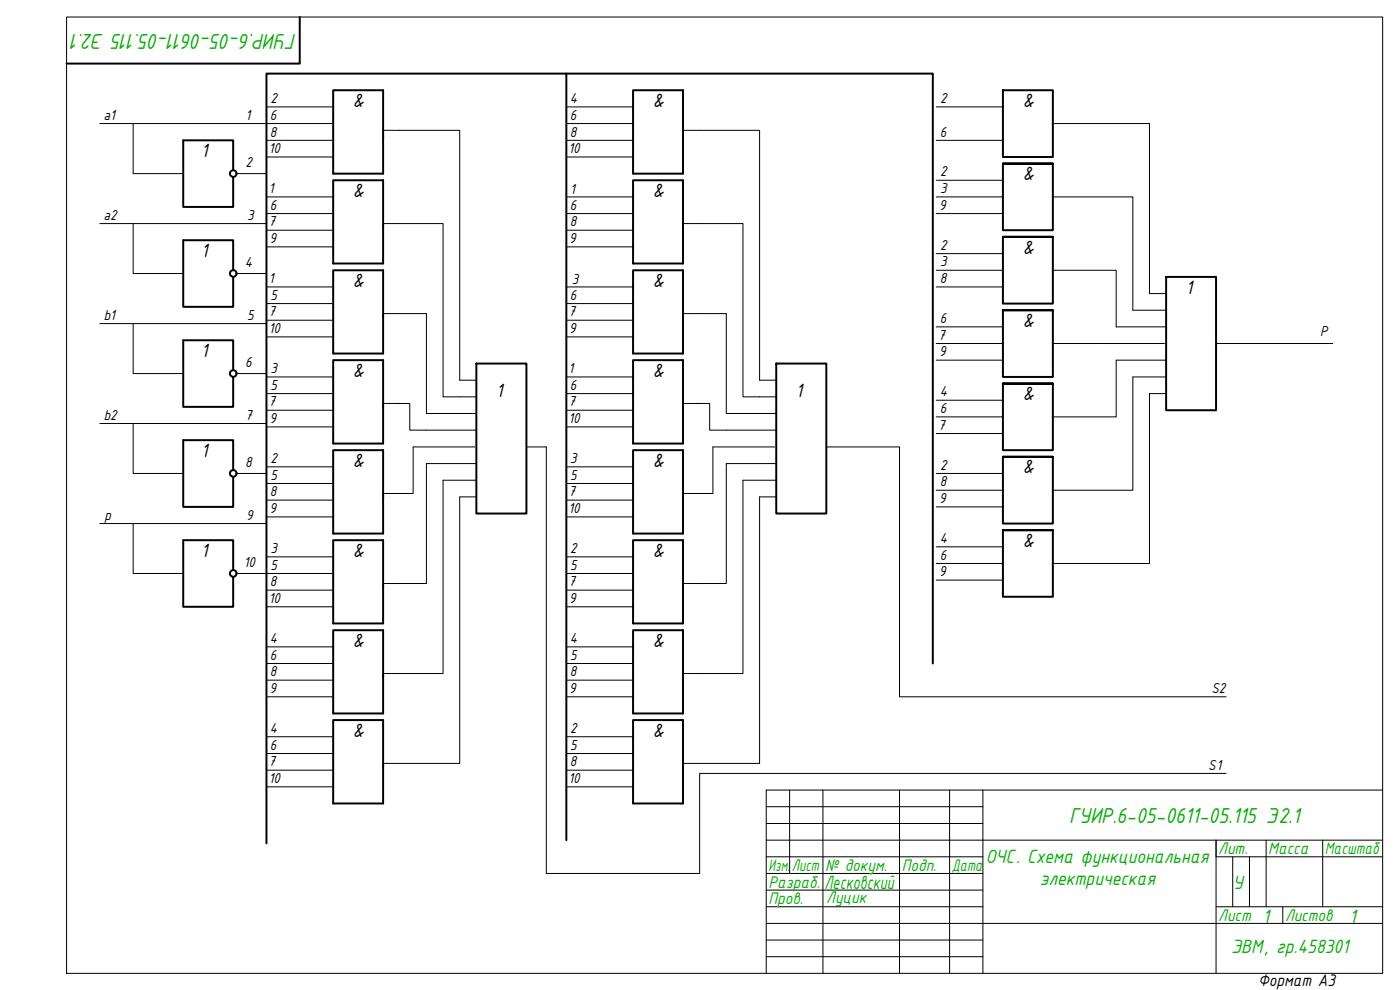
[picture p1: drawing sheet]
<svg xmlns="http://www.w3.org/2000/svg" width="420mm" height="297mm" viewBox="0 0 420 297" stroke-linecap="round" stroke-linejoin="round" font-family="sans-serif">
<!-- layer: 0 -->
<g fill="none" stroke="#000" stroke-width=".3">
<path d="M20 5.1h395v286.9h-395zM30 37.1h70M40 37.1v15h15M80 32.1h20M115 39.1h23v75h5M170 37.1h20M170 32.1h20M205 39.1h23v75h5M281 32.1h20M316 37.1h29v51h5M71 52.1h9M80 42.1h20"/>
<path d="M80 59.1h20M80 47.1h20M170 42.1h20M170 59.1h20M170 47.1h20M281 42.1h20M281 54.1h20M281 59.1h20M316 59.1h24v34h10M30 67.1h50M40 67.1v15h15M80 64.1h20"/>
<path d="M80 69.1h20M80 74.1h20M115 67.1h18v52h10M170 64.1h20M170 69.1h20M170 74.1h20M205 67.1h18v52h10M281 64.1h20M281 76.1h20M30 97.1h50M40 97.1v15h15M71 82.1h9"/>
<path d="M80 86.1h20M80 91.1h20M80 96.1h20M115 94.1h13v30h15M170 86.1h20M170 91.1h20M170 96.1h20M205 94.1h13v30h15M281 81.1h20M281 86.1h20M281 98.1h20M316 81.1h19v17h15"/>
<path d="M71 112.1h9M80 113.1h20M80 118.1h20M80 101.1h20M170 113.1h20M170 118.1h20M170 101.1h20M281 103.1h20M281 108.1h20M316 103.1h33.5M350 118.1h-5v51h-29M350 113.1h-10v34h-24"/>
<path d="M350 108.1h-15v17h-19M365 103.1h35M30 127.1h50M40 127.1v15h15M80 123.1h20M80 128.1h20M115 121.1h5M119 121.1h4v8h20M142.5 134.1h-18.5v14h-5M143 139.1h-15v36h-9M158 134.1h6v128h46v-30h158M170 123.1h20"/>
<path d="M170 128.1h20M205 121.1h5M209 121.1h4v8h20M232.5 134.1h-18.5v14h-5M233 139.1h-15v36h-9M248 134.1h22v75h98M281 120.1h20M281 125.1h20M281 130.1h20M30 157.1h50M40 157.1v15h15M71 142.1h9"/>
<path d="M80 140.1h20M80 145.1h20M80 150.1h20M80 155.1h20M115 148.1h5M143 149.1h-5v80h-23M143 144.1h-10v58h-14M170 140.1h20M170 145.1h20M170 150.1h20M170 155.1h20M205 148.1h5"/>
<path d="M233 149.1h-5v80h-23M233 144.1h-10v58h-14M281 142.1h20M281 147.1h20M281 152.1h20M71 172.1h29M80 167.1h20M80 177.1h20M115 175.1h5M170 172.1h20M170 167.1h20M170 177.1h20"/>
<path d="M205 175.1h5M281 164.1h20M281 169.1h20M281 174.1h20M80 182.1h20M80 194.1h20M80 199.1h20M170 182.1h20M170 194.1h20M170 199.1h20M80 204.1h20M80 209.1h20"/>
<path d="M115 202.1h5M170 204.1h20M170 209.1h20M205 202.1h5M80 221.1h20M80 226.1h20M80 231.1h20M80 236.1h20M170 221.1h20M170 226.1h20M170 231.1h20M170 236.1h20"/>
<path d="M237 237.1v25M247 237.1v54.9M270 237.1v54.9M285 237.1v54.9M295 237.1v54.9M415 237.1h-185v54.9M230 242h65M230 247.1h65M230 252.1h185M230 257.1h65M370 257.1v15M375 257.1v15"/>
<path d="M380 252.1v20M397 252.1v20M415 257.1h-50v-5v39.9M230 262.1h65M230 267.1h65M230 272.1h65M230 277.1h185M365 272.1h50M385 272.1v5M230 282.1h65M230 287h65"/>
</g>
<g fill="none" stroke="#000" stroke-width=".59">
<path d="M90 5.1v14h-70M100 27.1h15v25h-15zM170 22.1h110v177M190 27.1h15v25h-15zM301 27.1h15v20h-15zM70 51.1v-9h-15v20h15v-9M100 54.1h15v25h-15zM190 54.1h15v25h-15zM301 49.1v20h15v-20h-15h15M301 71.1v20h15v-20h-15h15M70 81.1v-9h-15v20h15v-9M100 81.1h15v25h-15z"/>
<path d="M190 81.1h15v25h-15zM301 93.1v20h15v-20h-15h15M350 83.1h15v40h-15zM70 111.1v-9h-15v20h15v-9M100 108.1h15v25h-15zM143 109.1h15v45h-15zM190 108.1h15v25h-15zM233 109.1h15v45h-15zM301 115.1v20h15v-20h-15h15M100 135.1h15v25h-15zM190 135.1h15v25h-15zM301 137.1v20h15v-20h-15h15"/>
<path d="M70 141.1v-9h-15v20h15v-9M301 159.1v20h15v-20h-15h15M70 171.1v-9h-15v20h15v-9M100 162.1h15v25h-15zM190 162.1h15v25h-15zM100 189.1h15v25h-15zM190 189.1h15v25h-15zM100 216.1h15v25h-15zM190 216.1h15v25h-15zM170 252.1v-230h-90v231"/>
<circle cx="70" cy="52.1" r=".99"/>
<circle cx="70" cy="82" r=".99"/>
<circle cx="70" cy="112.1" r=".99"/>
<circle cx="70" cy="142" r=".99"/>
<circle cx="70" cy="172" r=".99"/>
</g>
<g font-size="7" fill="#00ad00">
<text x="89" y="10.1" transform="rotate(-180 89 10.1)">ГУИР.6-05-0611-05.115 Э2.1</text>
<text x="320.8" y="246.9">ГУИР.6-05-0611-05.115 Э2.1</text>
</g>
<g font-size="6.2">
<text x="105.9" y="32.1">&amp;</text>
<text x="195.9" y="32.1">&amp;</text>
<text x="306.9" y="32.1">&amp;</text>
<text x="60.4" y="47.1">1</text>
<text x="105.9" y="59.1">&amp;</text>
<text x="195.9" y="59.1">&amp;</text>
<text x="306.9" y="54.1">&amp;</text>
<text x="60.4" y="77.1">1</text>
<text x="306.9" y="76.1">&amp;</text>
<text x="105.9" y="86.1">&amp;</text>
<text x="195.9" y="86.1">&amp;</text>
<text x="355.9" y="88.1">1</text>
<text x="306.9" y="98.1">&amp;</text>
<text x="60.4" y="107.1">1</text>
<text x="105.9" y="113.1">&amp;</text>
<text x="195.9" y="113.1">&amp;</text>
<text x="148.9" y="119.1">1</text>
<text x="238.9" y="119.1">1</text>
<text x="306.9" y="120.1">&amp;</text>
<text x="60.4" y="137.1">1</text>
<text x="105.9" y="140.1">&amp;</text>
<text x="195.9" y="140.1">&amp;</text>
<text x="306.9" y="142.1">&amp;</text>
<text x="60.4" y="167.1">1</text>
<text x="105.9" y="167.1">&amp;</text>
<text x="195.9" y="167.1">&amp;</text>
<text x="306.9" y="164.1">&amp;</text>
<text x="105.9" y="194.1">&amp;</text>
<text x="195.9" y="194.1">&amp;</text>
<text x="105.9" y="221.1">&amp;</text>
<text x="195.9" y="221.1">&amp;</text>
</g>
<g font-size="6.2" fill="#00ad00">
<text x="295.8" y="258.9">ОЧС. Схема функциональная</text>
<text x="247.5" y="266.6">Лесковский</text>
<text x="312" y="265.5">электрическая</text>
<text x="370" y="266.9">У</text>
<text x="379" y="276.8">1</text>
<text x="405" y="276.8">1</text>
<text x="369.5" y="285.9">ЭВМ, гр.458301</text>
</g>
<g font-size="5.4" fill="#00ad00">
<text x="365.6" y="256.4">Лит.</text>
<text x="380.6" y="256.4">Масса</text>
<text x="397.6" y="256.4">Масштаб</text>
<text x="230.6" y="261.4">Изм.</text>
<text x="237.7" y="261.4">Лист</text>
<text x="247.6" y="261.4">№ докум.</text>
<text x="270.6" y="261.4">Подп.</text>
<text x="285.6" y="261.4">Дата</text>
<text x="230.6" y="266.3">Разраб.</text>
<text x="230.6" y="271.3">Пров.</text>
<text x="248" y="270.9">Луцик</text>
<text x="365.6" y="276.4">Лист</text>
<text x="385.7" y="276.4">Листов</text>
</g>
<text font-size="5.4" x="377.6" y="295.8">Формат А3</text>
<g font-size="4.7">
<text x="31.1" y="36">a1</text>
<text x="73.7" y="36">1</text>
<text x="81" y="36">6</text>
<text x="81.2" y="31">2</text>
<text x="171" y="31">4</text>
<text x="171" y="36">6</text>
<text x="282.2" y="31">2</text>
<text x="81" y="41">8</text>
<text x="171" y="41">8</text>
<text x="282" y="41">6</text>
<text x="80.6" y="46">10</text>
<text x="170.6" y="46">10</text>
<text x="73.7" y="50.2">2</text>
<text x="282.2" y="52.9">2</text>
<text x="80.6" y="57.9">1</text>
<text x="171.2" y="58.1">1</text>
<text x="282.2" y="57.9">3</text>
<text x="31.1" y="65.9">a2</text>
<text x="74.2" y="65.9">3</text>
<text x="81" y="62.9">6</text>
<text x="171" y="62.9">6</text>
<text x="281.9" y="62.9">9</text>
<text x="80.6" y="67.9">7</text>
<text x="171" y="67.9">8</text>
<text x="80.9" y="73">9</text>
<text x="170.9" y="73">9</text>
<text x="282.2" y="75">2</text>
<text x="73.5" y="80.2">4</text>
<text x="282.2" y="80">3</text>
<text x="80.6" y="84.9">1</text>
<text x="81.2" y="89.9">5</text>
<text x="171" y="89.9">6</text>
<text x="171.7" y="85.1">3</text>
<text x="282" y="84.9">8</text>
<text x="31.2" y="96">b1</text>
<text x="74.2" y="96">5</text>
<text x="80.6" y="94.9">7</text>
<text x="170.6" y="94.9">7</text>
<text x="80.6" y="99.9">10</text>
<text x="170.9" y="99.9">9</text>
<text x="281.6" y="102">7</text>
<text x="282" y="96.9">6</text>
<text x="396.2" y="101">P</text>
<text x="281.9" y="107">9</text>
<text x="73.5" y="110.2">6</text>
<text x="81.2" y="112">3</text>
<text x="170.6" y="112">1</text>
<text x="81.2" y="117">5</text>
<text x="171" y="117">6</text>
<text x="282" y="118.9">4</text>
<text x="31.2" y="125.9">b2</text>
<text x="73.6" y="125.9">7</text>
<text x="80.6" y="121.9">7</text>
<text x="170.6" y="121.9">7</text>
<text x="282" y="123.9">6</text>
<text x="80.9" y="126.9">9</text>
<text x="170.6" y="126.9">10</text>
<text x="281.6" y="128.9">7</text>
<text x="73.5" y="140.2">8</text>
<text x="81.2" y="138.9">2</text>
<text x="81.2" y="144">5</text>
<text x="171.2" y="138.9">3</text>
<text x="171.2" y="144">5</text>
<text x="282.2" y="141">2</text>
<text x="81" y="149">8</text>
<text x="170.6" y="149">7</text>
<text x="282" y="146">8</text>
<text x="31.4" y="155.9">p</text>
<text x="73.9" y="155.9">9</text>
<text x="80.9" y="154">9</text>
<text x="170.6" y="154">10</text>
<text x="281.9" y="150.9">9</text>
<text x="81.2" y="165.9">3</text>
<text x="171.2" y="165.9">2</text>
<text x="282" y="162.9">4</text>
<text x="282" y="167.9">6</text>
<text x="73.2" y="170.2">10</text>
<text x="81.2" y="170.9">5</text>
<text x="171.2" y="170.9">5</text>
<text x="281.9" y="173">9</text>
<text x="81" y="175.9">8</text>
<text x="170.6" y="175.9">7</text>
<text x="80.6" y="180.9">10</text>
<text x="170.9" y="180.9">9</text>
<text x="81" y="192.9">4</text>
<text x="81" y="197.9">6</text>
<text x="171" y="192.9">4</text>
<text x="171.2" y="197.9">5</text>
<text x="81" y="202.9">8</text>
<text x="171" y="202.9">8</text>
<text x="80.9" y="207.9">9</text>
<text x="170.9" y="207.9">9</text>
<text x="363.6" y="208.1">S2</text>
<text x="81" y="219.9">4</text>
<text x="171.2" y="219.9">2</text>
<text x="81" y="224.9">6</text>
<text x="171.2" y="224.9">5</text>
<text x="80.6" y="229.9">7</text>
<text x="171" y="229.9">8</text>
<text x="362.6" y="231.1">S1</text>
<text x="80.6" y="234.9">10</text>
<text x="170.6" y="234.9">10</text>
</g>
</svg>
